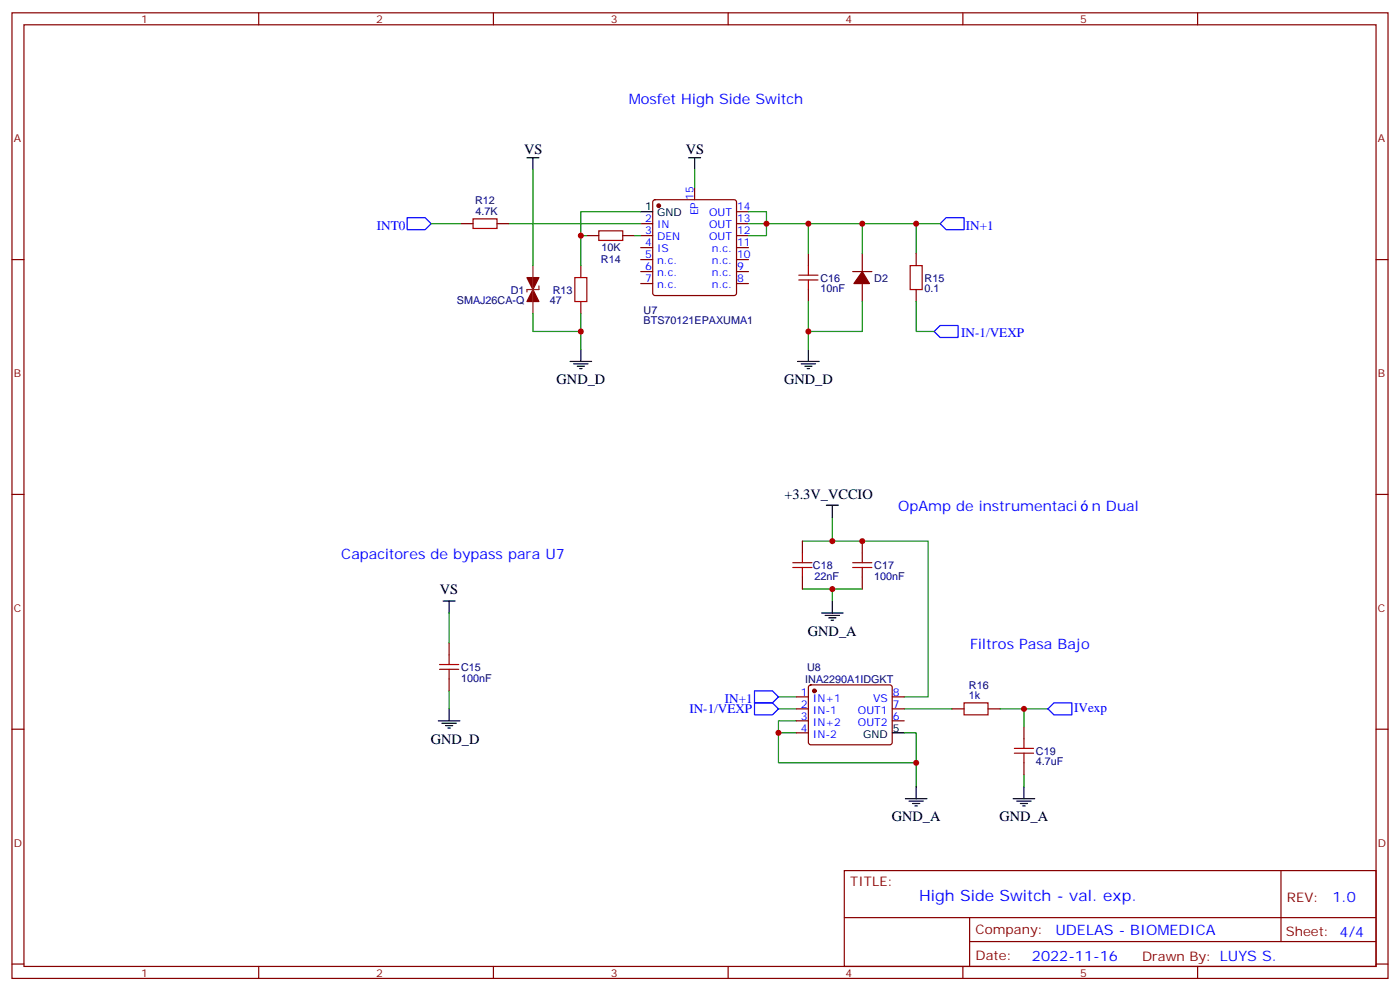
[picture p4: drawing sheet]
<svg xmlns="http://www.w3.org/2000/svg" width="412mm" height="292mm" viewBox="0 0 412 292" stroke-linecap="round" stroke-linejoin="round" font-family="sans-serif">
<g fill="none" stroke="#870000" stroke-width=".35">
<path d="M3.5 3.8h405.4v284.3h-405.4zM7.1 7.3h398.2v277.3h-398.2zM76.2 3.8v3.5M145.3 3.8v3.5M214.5 3.8v3.5M283.6 3.8v3.5M352.8 3.8v3.5M192.5 59l.5-.2h23.3l.5 .2 .2 .5v26.8l-.3 .5-.4 .2h-23.3l-.5-.2-.2-.5v-26.8zM204.6 55.3v3.5M3.5 76.4h3.6M135.8 65.9h3.5M146.4 65.9h3.5"/>
<path d="M171.1 78.2v3.5M172.9 69.4h3.5M183.4 69.4h3.6M188.7 76.4h3.6M188.7 65.9h3.6M188.7 69.4h3.6M188.7 72.9h3.6M188.7 80h3.6M217 76.4h3.5M217 65.9h3.5M217 69.4h3.5M217 72.9h3.5"/>
<path d="M217 80h3.5M217 62.3h3.5M238.1 74.7v3.5M251.2 80h5.6M254 74.7v5.3M269.9 74.7v3.5M405.3 76.4h3.6M171.1 88.8v3.5M188.7 83.5h3.6M217 83.5h3.5M238.1 85.3v3.5M254 83.5v5.3"/>
<path d="M269.9 85.3v3.5M3.5 145.6h3.6M236.4 159.3v3.6M254 159.3v3.6M405.3 145.6h3.6M236.4 169.9v3.6M254 169.9v3.6M132.3 189.3v3.6M132.3 199.9v3.5M3.5 214.7h3.6M234.6 208.7h3.5M234.6 205.2h3.5"/>
<path d="M234.6 212.3h3.5M234.6 215.8h3.5M238.4 201.9l.4-.2h23.3l.5 .2 .2 .5v16.5l-.7 .4h-23.5l-.5-.7v-16.2zM262.8 208.7h3.5M262.8 205.2h3.5M262.8 212.3h3.5M280.5 208.7h3.5M291 208.7h3.6M301.6 214v3.6M405.3 214.7h3.6M301.6 224.6v3.5M248.7 256.4h156.6v28.2h-156.6z"/>
<path d="M377.3 256.4v20.9M248.7 270.2h156.5M285.6 277.3h119.6M285.6 270.2v14.1M3.5 283.9h3.6M76.2 284.6v3.5M145.3 284.6v3.5M214.5 284.6v3.5M283.6 284.6v3.5M352.8 284.6v3.5M405.3 283.9h3.6"/>
</g>
<g fill="#870000" stroke="#870000" stroke-width=".35">
<path d="M254 80l2.1 3.5h-4.6z"/>
<path d="M155.2 81.7h3.5l-1.7 3.6z"/>
<path d="M157 85.3l1.7 3.5h-3.5z"/>
<circle cx="194" cy="60.6" r=".53"/>
<circle cx="239.9" cy="203.4" r=".53"/>
</g>
<g fill="none" stroke="#000" stroke-width=".35">
<path d="M155.2 46.5h3.5M157 46.5v3.5M202.8 46.5h3.6M204.6 46.5v3.5M188.7 62.3h3.6M167.9 106.4h6.4M169 107.1h4.2M170 107.8h2.2M170.7 108.5h.7M171.1 102.9v3.5M234.9 106.4h6.4M236 107.1h4.2"/>
<path d="M237.1 107.8h2.1M237.8 108.5h.7M238.1 102.9v3.5M243.4 148.8h3.5M245.2 148.8v3.5M130.5 177h3.6M132.3 177v3.5M245.2 177v3.5M242 180.5h6.4M243.1 181.2h4.2M244.1 181.9h2.1M244.8 182.6h.7"/>
<path d="M129.1 212.3h6.4M130.2 213h4.2M131.2 213.7h2.1M131.9 214.4h.7M132.3 208.7v3.6M262.8 215.8h3.5M266.7 235.2h6.3M267.8 235.9h4.2M268.8 236.6h2.1M269.5 237.3h.7M269.9 231.7v3.5M298.4 235.2h6.4"/>
<path d="M299.5 235.9h4.2M300.6 236.6h2.1M301.3 237.3h.7M301.6 231.7v3.5"/>
</g>
<g fill="none" stroke="#008700" stroke-width=".35">
<path d="M157 50v28.2M204.6 50v5.3M127 65.9h8.8M149.9 65.9h38.8M171.1 69.4h1.8M187 69.4h1.7M188.7 62.3h-17.6v15.9M220.5 65.9h5.3v3.5h-5.3M220.5 62.3h5.3v3.6h44.1v8.8M238.1 65.9v8.8M254 65.9v8.8M269.9 65.9h7"/>
<path d="M157 92.3v5.3h14.1M171.1 92.3v10.6M238.1 88.8v14.1M254 88.8v8.8h-15.9M269.9 88.8v8.8h5.3M236.4 159.3h8.8M245.2 152.3v7h28.2v45.9h-7.1M236.4 173.5h17.6M245.2 173.5v3.5M132.3 180.5v8.8M132.3 203.4v5.3M229.3 208.7h5.3"/>
<path d="M229.3 205.2h5.3M229.3 215.8v8.8h40.6M234.6 212.3h-5.3v3.5h5.3M266.3 215.8h3.6v15.9M266.3 208.7h14.2M294.6 208.7h7v5.3M301.6 208.7h7.1M301.6 228.1v3.6"/>
</g>
<path d="M157 78.2v14.1M158.7 84.2v1.1h-3.5v.7" fill="none" stroke="#8c2424" stroke-width=".35"/>
<g fill="none" stroke="#a10000" stroke-width=".35">
<path d="M139.3 64.5h7.1v2.8h-7.1zM176.4 68h7v2.8h-7zM238.1 78.2v2.8M268.1 78.2h3.5v7.1h-3.5zM169.3 81.7h3.6v7.1h-3.6zM235.3 81h5.6M235.3 82.4h5.6M238.1 82.4v2.9M233.5 165.7h5.7M233.5 167.1h5.7M236.4 162.9v2.8M236.4 167.1v2.8"/>
<path d="M251.2 165.7h5.6M251.2 167.1h5.6M254 162.9v2.8M254 167.1v2.8M129.5 197.1h5.6M129.5 195.7h5.6M132.3 192.9v2.8M132.3 197.1v2.8M284 207h7v3.5h-7zM301.6 217.6v2.8M298.8 220.4h5.6M298.8 221.8h5.6"/>
<path d="M301.6 221.8v2.8"/>
</g>
<path d="M119.9 64.1h5.3l1.8 1.8-1.8 1.7h-5.3zM278.7 64.1h5.3v3.5h-5.3l-1.8-1.7zM276.9 95.8h5.3v3.6h-5.3l-1.7-1.8zM222.2 207h5.3l1.8 1.7-1.8 1.8h-5.3zM222.2 203.4h5.3l1.8 1.8-1.8 1.8h-5.3zM308.7 208.7l1.7-1.7h5.3v3.5h-5.3z" fill="none" stroke="#00f" stroke-width=".35"/>
<g fill="#c00">
<circle cx="225.8" cy="65.9" r=".88"/>
<circle cx="171.1" cy="97.6" r=".88"/>
<circle cx="238.1" cy="65.9" r=".88"/>
<circle cx="171.1" cy="69.4" r=".88"/>
<circle cx="254" cy="159.3" r=".88"/>
<circle cx="245.2" cy="159.3" r=".88"/>
<circle cx="245.2" cy="173.5" r=".88"/>
<circle cx="269.9" cy="224.6" r=".88"/>
<circle cx="229.3" cy="215.8" r=".88"/>
<circle cx="238.1" cy="97.6" r=".88"/>
<circle cx="254" cy="65.9" r=".88"/>
<circle cx="269.9" cy="65.9" r=".88"/>
<circle cx="301.6" cy="208.7" r=".88"/>
</g>
<text font-size="4.6" fill="#00f" x="270.8" y="265.4">High Side Switch - val. exp.</text>
<g font-size="4.2" fill="#00f">
<text x="185.2" y="30.6">Mosfet High Side Switch</text>
<text x="264.6" y="150.5">OpAmp de instrumentaci</text>
<text x="321.6" y="150.5">n Dual</text>
<text x="100.5" y="164.6">Capacitores de bypass para U7</text>
<text x="285.8" y="191.1">Filtros Pasa Bajo</text>
<text x="392.5" y="265.6">1.0</text>
<text x="310.9" y="275.2">UDELAS - BIOMEDICA</text>
<text x="304" y="283">2022-11-16</text>
</g>
<g font-size="4.2">
<text x="154.4" y="45.3">VS</text>
<text x="202" y="45.3">VS</text>
<text x="164" y="113.2">GND_D</text>
<text x="231" y="113.2">GND_D</text>
<text x="231.1" y="147">+3.3V_VCCIO</text>
<text x="129.5" y="174.9">VS</text>
<text x="238" y="187.2">GND_A</text>
<text x="126.9" y="219">GND_D</text>
<text x="262.7" y="241.9">GND_A</text>
<text x="294.4" y="241.9">GND_A</text>
</g>
<g font-size="3.9" fill="#00f">
<text x="111" y="67.6">INT0</text>
<text x="284.5" y="67.6">IN+1</text>
<text x="283.2" y="99.4">IN-1/VEXP</text>
<text x="213.5" y="207">IN+1</text>
<text x="316.4" y="209.7">IVexp</text>
<text x="203.1" y="210">IN-1/VEXP</text>
</g>
<g font-size="3.9" fill="#800">
<text x="250.5" y="260.9">TITLE:</text>
<text x="379.1" y="265.6">REV:</text>
<text x="287.4" y="275.1">Company:</text>
<text x="378.7" y="275.8">Sheet: 4/4</text>
<text x="287.4" y="282.8">Date:</text>
<text x="336.4" y="282.9">Drawn By: LUYS S.</text>
</g>
<g font-size="3.2" fill="#800">
<text x="41.6" y="6.8">1</text>
<text x="110.8" y="6.8">2</text>
<text x="179.9" y="6.8">3</text>
<text x="249.1" y="6.8">4</text>
<text x="318.2" y="6.8">5</text>
<text x="4.1" y="41.9">A</text>
<text x="405.9" y="41.9">A</text>
<text x="4.1" y="111">B</text>
<text x="405.9" y="111">B</text>
<text x="4.1" y="180.2">C</text>
<text x="405.9" y="180.2">C</text>
<text x="4.1" y="249.3">D</text>
<text x="405.9" y="249.3">D</text>
<text x="41.6" y="287.6">1</text>
<text x="110.8" y="287.6">2</text>
<text x="179.9" y="287.6">3</text>
<text x="249.1" y="287.6">4</text>
<text x="318.2" y="287.6">5</text>
</g>
<g font-size="3.2" fill="#00f">
<text x="204.3" y="58.8" transform="rotate(-90 204.3 58.8)">15</text>
<text x="190.1" y="65.5">2</text>
<text x="205.7" y="63.4" transform="rotate(-90 205.7 63.4)">EP</text>
<text x="208.9" y="63.7">OUT</text>
<text x="217.1" y="65.5">13</text>
<text x="217.1" y="62">14</text>
<text x="190.1" y="69">3</text>
<text x="193.6" y="67.3">IN</text>
<text x="193.6" y="70.8">DEN</text>
<text x="208.9" y="70.8">OUT</text>
<text x="208.9" y="67.3">OUT</text>
<text x="217.1" y="69">12</text>
<text x="190.1" y="72.6">4</text>
<text x="190.1" y="76.1">5</text>
<text x="193.6" y="74.3">IS</text>
<text x="193.6" y="77.9">n.c.</text>
<text x="209.7" y="77.9">n.c.</text>
<text x="209.7" y="74.3">n.c.</text>
<text x="217.1" y="76.1">10</text>
<text x="217.1" y="72.6">11</text>
<text x="190.1" y="79.6">6</text>
<text x="190.1" y="83.1">7</text>
<text x="193.6" y="81.4">n.c.</text>
<text x="209.7" y="81.4">n.c.</text>
<text x="217.1" y="83.1">8</text>
<text x="217.1" y="79.6">9</text>
<text x="193.6" y="84.9">n.c.</text>
<text x="209.7" y="84.9">n.c.</text>
<text x="235.9" y="204.9">1</text>
<text x="235.9" y="208.4">2</text>
<text x="239.4" y="206.6">IN+1</text>
<text x="257.2" y="206.6">VS</text>
<text x="263" y="208.4">7</text>
<text x="263" y="204.9">8</text>
<text x="235.9" y="211.9">3</text>
<text x="235.9" y="215.4">4</text>
<text x="239.4" y="210.1">IN-1</text>
<text x="239.4" y="213.7">IN+2</text>
<text x="252.7" y="213.7">OUT2</text>
<text x="252.7" y="210.1">OUT1</text>
<text x="263" y="211.9">6</text>
<text x="239.4" y="217.2">IN-2</text>
</g>
<g font-size="3.2" fill="#000080">
<text x="140" y="60.2">R12</text>
<text x="140.1" y="63.4">4.7K</text>
<text x="177" y="77.5">R14</text>
<text x="177.1" y="74">10K</text>
<text x="241.7" y="82.9">C16</text>
<text x="257.5" y="82.9">D2</text>
<text x="272.3" y="82.9">R15</text>
<text x="134.6" y="89.5">SMAJ26CA-Q</text>
<text x="150.5" y="86.5">D1</text>
<text x="161.9" y="89.5">47</text>
<text x="162.8" y="86.5">R13</text>
<text x="241.7" y="86">10nF</text>
<text x="272.3" y="86">0.1</text>
<text x="189.6" y="95.4">BTS70121EPAXUMA1</text>
<text x="189.6" y="92.4">U7</text>
<text x="239.5" y="167.7">C18</text>
<text x="257.5" y="167.7">C17</text>
<text x="239.9" y="170.7">22nF</text>
<text x="257.5" y="170.7">100nF</text>
<text x="135.8" y="197.7">C15</text>
<text x="237.8" y="197.5">U8</text>
<text x="135.8" y="200.7">100nF</text>
<text x="237.2" y="201">INA2290A1IDGKT</text>
<text x="285.4" y="202.8">R16</text>
<text x="285.4" y="205.9">1k</text>
<text x="305.2" y="225.4">4.7uF</text>
<text x="305.2" y="222.3">C19</text>
</g>
<g font-size="3.2">
<text x="190.1" y="62">1</text>
<text x="193.6" y="63.7">GND</text>
<text x="263" y="215.4">5</text>
<text x="254.2" y="217.2">GND</text>
</g>
</svg>
